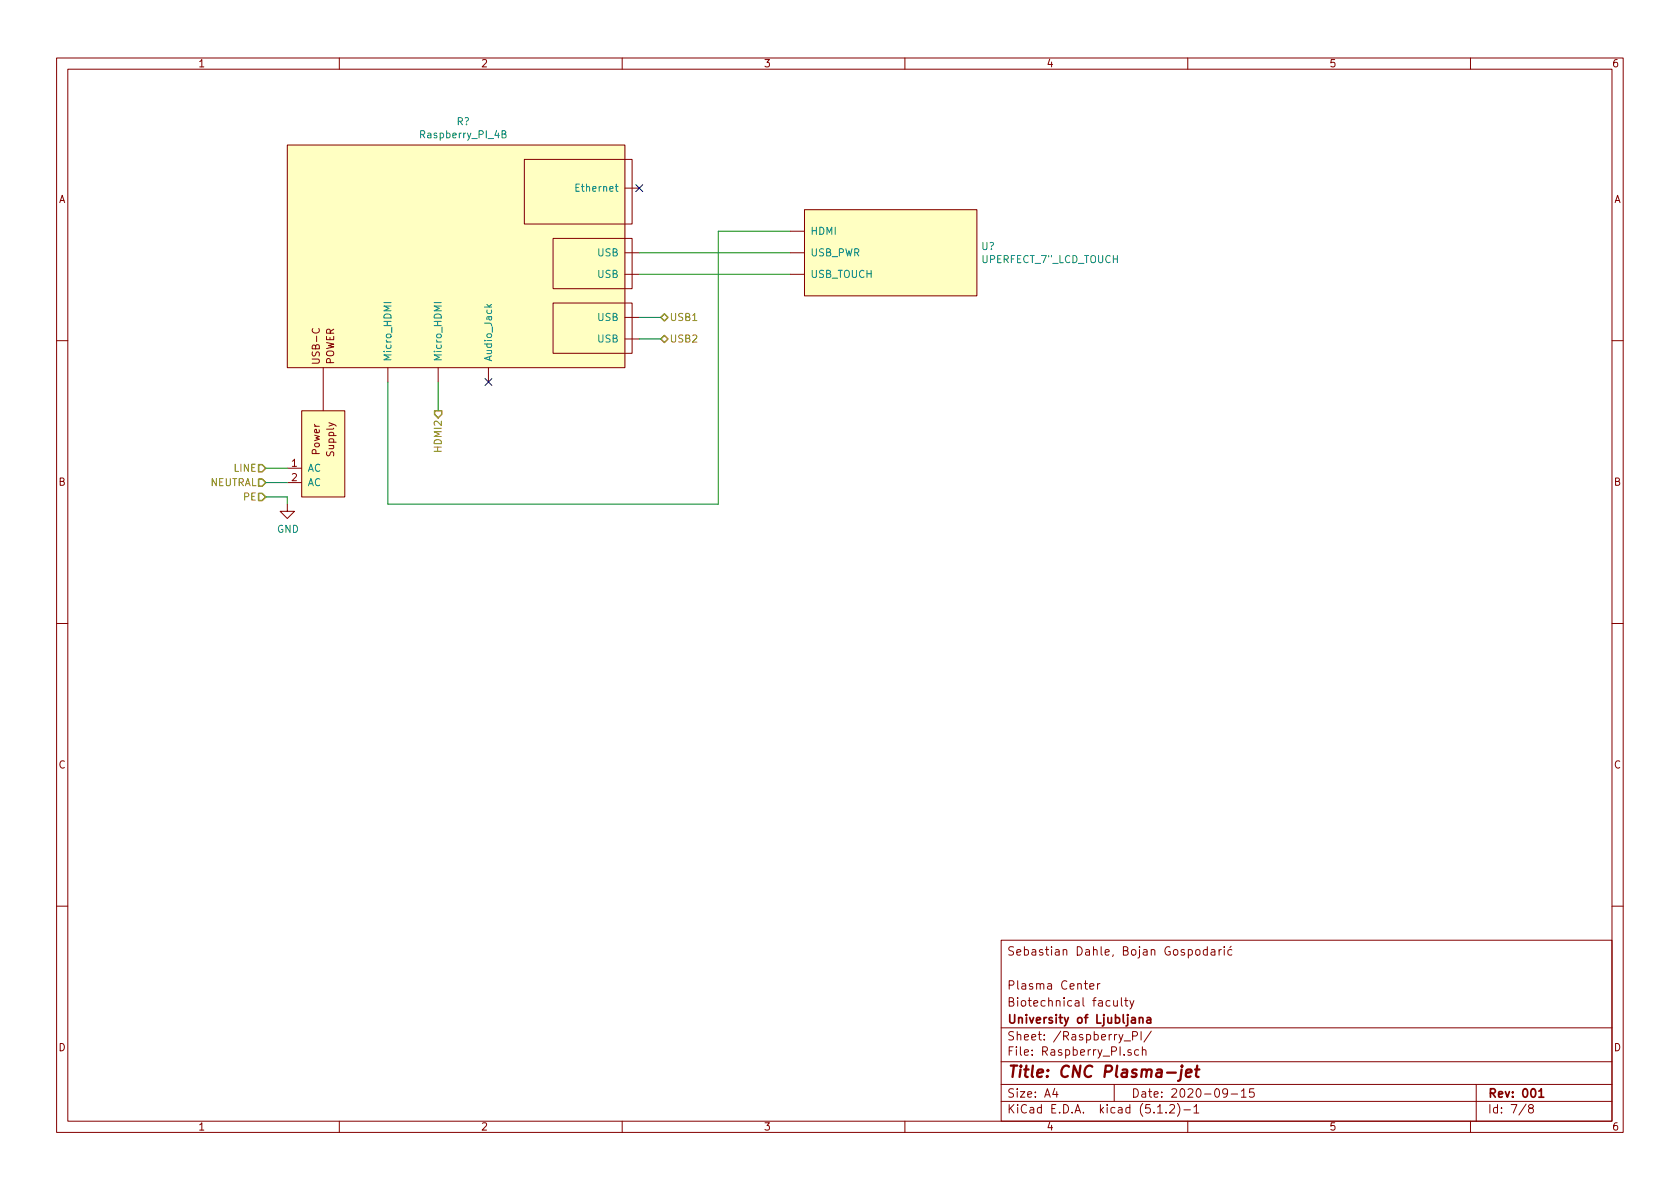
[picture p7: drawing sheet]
EESchema Schematic File Version 4
EELAYER 29 0
EELAYER END
$Descr A4 11693 8268
encoding utf-8
Sheet 7 8
Title "CNC Plasma-jet"
Date "2020-09-15"
Rev "001"
Comp "University of Ljubljana"
Comment1 "Biotechnical faculty"
Comment2 "Plasma Center"
Comment3 ""
Comment4 "Sebastian Dahle, Bojan Gospodarić"
$EndDescr
Text HLabel 1850 3250 0    50   Input ~ 0
LINE
Text HLabel 1850 3350 0    50   Input ~ 0
NEUTRAL
Text HLabel 1850 3450 0    50   Input ~ 0
PE
Text HLabel 4600 2200 2    50   BiDi ~ 0
USB1
Text HLabel 4600 2350 2    50   BiDi ~ 0
USB2
Text HLabel 3050 2850 3    50   Output ~ 0
HDMI2
$Comp
L Plasma-CNC:Raspberry_PI_4B R?
U 1 1
P 3150 1150
F 0 "R?" H 3225 1465 50  0000 C CNN
F 1 "Raspberry_PI_4B" H 3225 1374 50  0000 C CNN
F 2 "" H 3150 1150 50  0001 C CNN
F 3 "" H 3150 1150 50  0001 C CNN
	1    3150 1150
	1    0    0    -1  
$EndComp
$Comp
L power:GND #PWR?
U 1 1
P 2000 3500
F 0 "#PWR?" H 2000 3250 50  0001 C CNN
F 1 "GND" H 2005 3327 50  0000 C CNN
F 2 "" H 2000 3500 50  0001 C CNN
F 3 "" H 2000 3500 50  0001 C CNN
	1    2000 3500
	1    0    0    -1  
$EndComp
Wire Wire Line
	1850 3250 2000 3250
Wire Wire Line
	2000 3350 1850 3350
Wire Wire Line
	1850 3450 2000 3450
Wire Wire Line
	2000 3450 2000 3500
Wire Wire Line
	3050 2650 3050 2850
NoConn ~ 3400 2650
Wire Wire Line
	4600 2200 4450 2200
Wire Wire Line
	4450 2350 4600 2350
NoConn ~ 4450 1300
$Comp
L Plasma-CNC:UPERFECT_7"_LCD_TOUCH U?
U 1 1
P 6200 1700
F 0 "U?" H 6828 1696 50  0000 L CNN
F 1 "UPERFECT_7\"_LCD_TOUCH" H 6828 1605 50  0000 L CNN
F 2 "" H 6200 2100 50  0001 C CNN
F 3 "" H 6200 2100 50  0001 C CNN
	1    6200 1700
	1    0    0    -1  
$EndComp
Wire Wire Line
	4450 1750 5500 1750
Wire Wire Line
	5500 1900 4450 1900
Wire Wire Line
	2700 2650 2700 3500
Wire Wire Line
	2700 3500 5000 3500
Wire Wire Line
	5000 3500 5000 1600
Wire Wire Line
	5000 1600 5500 1600
$EndSCHEMATC
